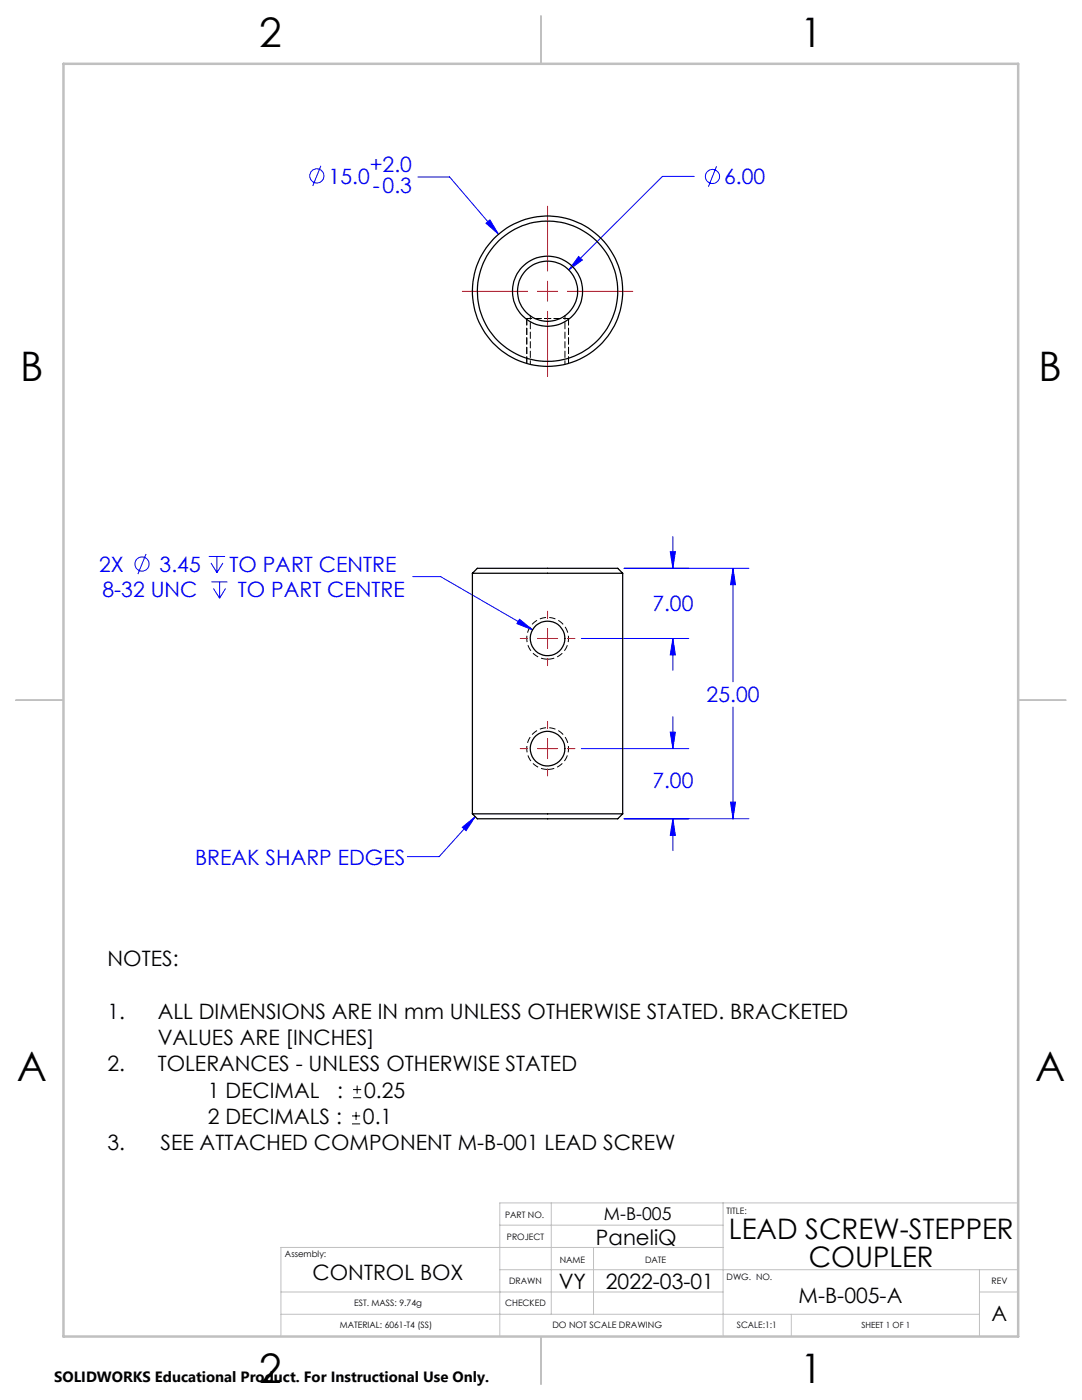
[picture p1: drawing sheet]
<svg xmlns="http://www.w3.org/2000/svg" width="216mm" height="279mm" viewBox="0 0 216 279" stroke-linecap="round" stroke-linejoin="round" font-family="sans-serif">
<g fill="none" stroke="#00f" stroke-width=".2">
<path d="M64 33.1l-1.6 4M83.4 35.3h6.3l9.8 11.4M138.5 35.2h-6.3l-18.7 18.7M143 33.2l-1.6 4.1M97 44.6l.8-.7 1.7 2.8zM115.5 51.2l.7 .7-2.7 2zM29.1 110.6l-1.6 4M41.7 111.1h3.2M42.1 112.4l1.2 1.9M42.2 116.1h3.2M42.6 117.4l1.2 2M43.3 111.1v3.2"/>
<path d="M43.8 116.1v3.3M44.5 112.4l-1.2 1.9M45 117.4l-1.2 2M82.4 115.1h5.5l18.4 10.6M124.5 113.4h24.9M133.7 110.1h1.1l-.5 3.3zM134.3 107.1v6.3M146.3 113.4l.5 3.3h-1zM146.3 113.4v22.7M103.6 123.6l2.7 2.1-3.1-1.2zM116 127.4h21.4M134.3 127.4l.5 3.3h-1.1z"/>
<path d="M134.3 127.4v6.4M116 149.4h21.4M133.7 146.1h1.1l-.5 3.3zM134.3 143.1v6.3M146.3 141.1v22.3M92.3 165.1l2.5-2.1-1.8 2.8zM94.8 163l-7.2 8h-6.3M124.5 163.4h24.9M134.3 163.4l.5 3.3h-1.1zM134.3 163.4v6.4M145.8 160.1h1l-.5 3.3z"/>
<circle cx="63.2" cy="35.1" r="1.41"/>
<circle cx="142.2" cy="35.2" r="1.41"/>
<circle cx="28.3" cy="112.6" r="1.41"/>
</g>
<path d="M70.4 219.1h1.7M70.4 217.5h1.7M71.3 216.6v1.7M70.2 224.3h1.7M70.2 222.7h1.7M71 221.9v1.6" fill="none" stroke="#000" stroke-width=".2"/>
<path d="M109.3 131.6a4.2 4.2 0 0 1-3.7-6.2 4.2 4.2 0 0 1 7.2-.3 4.2 4.2 0 0 1-3.2 6.4l-.3 .1M109.3 153.6a4.2 4.2 0 0 1-3.7-6.2 4.2 4.2 0 0 1 7.2-.3 4.2 4.2 0 0 1-3.2 6.4l-.3 .1" fill="none" stroke="#000" stroke-width=".2" stroke-dasharray="1.3 .6" stroke-dashoffset="-.1" stroke-linecap="butt"/>
<path d="M56.1 257.8h88.2M99.7 253.4h103.5M99.7 244.5h44.6M110 240.1v22.2M118.4 249v13.3M144.3 240.1v26.6M144.3 249h-88.2v17.7M195.4 253.4v13.3M195.4 257.8h7.8M203.2 240.1h-103.5v26.6M56.1 262.3h139.3M157.9 262.3v4.4" fill="none" stroke="#c0c0c0" stroke-width=".2"/>
<path d="M108 3.2v9.5M3.1 139.7h9.6M203.2 139.7h9.5M108 266.7v9.6" fill="none" stroke="#c0c0c0" stroke-width=".25"/>
<path d="M12.7 12.7h190.5v254h-190.5z" fill="none" stroke="#c0c0c0" stroke-width=".5"/>
<path d="M105.1 72.5v-8.9M113.4 72.5v-8.9" fill="none" stroke="#000" stroke-width=".2" stroke-dasharray="1.3 .6"/>
<path d="M113.4 63.6h-8.3" fill="none" stroke="#000" stroke-width=".2" stroke-dasharray="1.3 .6" stroke-dashoffset=".3"/>
<g fill="none" stroke="#f00" stroke-width=".2">
<path d="M92.3 58.1h13M107.2 58.1h4.1M109.3 41.1v13M109.3 56.1v4M113.2 58.1h13.1M109.3 62.1v13M103.8 127.4h1.5M107.2 127.4h4.1M109.3 122v1.4M109.3 125.4v4M109.3 131.4v1.5M113.2 127.4h1.5"/>
<path d="M103.8 149.4h1.5M107.2 149.4h4.1M109.3 144v1.4M109.3 147.4v4M109.3 153.4v1.5M113.2 149.4h1.5"/>
</g>
<g fill="#00f">
<path d="M92.3 165.1l2.5-2.1-1.8 2.8z"/>
<path d="M103.6 123.6l-.4 .9 3.1 1.2zM146.3 113.4l.5 3.3h-1zM145.8 160.1h1l-.5 3.3zM134.3 163.4l.5 3.3h-1.1zM133.7 146.1h1.1l-.5 3.3zM133.7 110.1h1.1l-.5 3.3zM134.3 127.4l.5 3.3h-1.1zM115.5 51.2l-2 2.7 2.7-2zM97 44.6l2.5 2.1-1.7-2.8z"/>
</g>
<g fill="none" stroke="#000" stroke-width=".25">
<path d="M94.3 114.4h29.9M94.3 114.4l1-1h28l.9 1M94.3 114.4v48M124.2 114.4v48M94.3 162.4h29.9M94.3 162.4l1 1h28l.9-1"/>
<circle cx="109.3" cy="58.1" r="15"/>
<circle cx="109.3" cy="58.1" r="6"/>
<circle cx="109.3" cy="58.1" r="14"/>
<circle cx="109.3" cy="58.1" r="7"/>
<circle cx="109.3" cy="127.4" r="3.4"/>
<circle cx="109.3" cy="149.4" r="3.5"/>
</g>
<path d="M105.8 63v9.7M112.7 72.7v-9.7" fill="none" stroke="#000" stroke-width=".2" stroke-dasharray="1.3 .6" stroke-dashoffset=".6"/>
<g font-size="8.1">
<text x="51.7" y="9.3">2</text>
<text x="159.7" y="9.3">1</text>
<text x="4" y="76">B</text>
<text x="207.2" y="76">B</text>
<text x="3.3" y="215.7">A</text>
<text x="206.5" y="215.7">A</text>
<text x="51.7" y="276">2</text>
<text x="159.7" y="276">1</text>
</g>
<g font-size="5.6">
<text x="145.4" y="247.3">LEAD SCREW-STEPPER</text>
<text x="161.4" y="252.9">COUPLER</text>
</g>
<g font-size="4.2" fill="#00f">
<text x="73.8" y="34.4">+2.0</text>
<text x="65.6" y="36.6">15.0</text>
<text x="74.4" y="38.5">-0.3</text>
<text x="144.5" y="36.8">6.00</text>
<text x="19.8" y="114.1">2X</text>
<text x="20.5" y="119.2">8-32 UNC</text>
<text x="31.9" y="114.1">3.45</text>
<text x="45.8" y="114.1">TO PART CENTRE</text>
<text x="47.5" y="119.2">TO PART CENTRE</text>
<text x="130.2" y="122">7.00</text>
<text x="141" y="140.2">25.00</text>
<text x="130.2" y="157.4">7.00</text>
<text x="38.9" y="172.5">BREAK SHARP EDGES</text>
</g>
<g font-size="4.2">
<text x="21.5" y="192.9">NOTES:</text>
<text x="21.5" y="203.3">1.</text>
<text x="31.5" y="203.3">ALL DIMENSIONS ARE IN mm UNLESS OTHERWISE STATED. BRACKETED</text>
<text x="31.5" y="208.6">VALUES ARE [INCHES]</text>
<text x="21.5" y="213.8">2.</text>
<text x="31.5" y="213.8">TOLERANCES - UNLESS OTHERWISE STATED</text>
<text x="41.5" y="219">1 DECIMAL</text>
<text x="67.3" y="219">:</text>
<text x="72.7" y="219">0.25</text>
<text x="41.5" y="224.3">2 DECIMALS :</text>
<text x="72.4" y="224.3">0.1</text>
<text x="21.5" y="229.5">3.</text>
<text x="32" y="229.5">SEE ATTACHED COMPONENT M-B-001 LEAD SCREW</text>
<text x="118.9" y="248.4">PaneliQ</text>
<text x="62.4" y="255.4">CONTROL BOX</text>
<text x="111.5" y="257.3">VY</text>
<text x="120.9" y="257.3">2022-03-01</text>
<text x="159.4" y="260">M-B-005-A</text>
<text x="197.9" y="263.6">A</text>
</g>
<text font-size="3.5" x="120.5" y="243.5">M-B-005</text>
<text font-size="3" x="10.8" y="275.7">SOLIDWORKS Educational Product. For Instructional Use Only.</text>
<g font-size="1.8">
<text x="100.8" y="243.2">PART NO.</text>
<text x="145" y="242.3">TITLE:</text>
<text x="56.9" y="250.8">Assembly:</text>
<text x="101.1" y="247.4">PROJECT</text>
<text x="111.7" y="252">NAME</text>
<text x="128.7" y="252">DATE</text>
<text x="101.6" y="256.2">DRAWN</text>
<text x="145" y="255.4">DWG. NO.</text>
<text x="197.8" y="256.2">REV</text>
<text x="70.7" y="260.7">EST. MASS: 9.74g</text>
<text x="100.8" y="260.7">CHECKED</text>
<text x="67.8" y="265.1">MATERIAL: 6061-T4 (SS)</text>
<text x="110.2" y="265.1">DO NOT SCALE DRAWING</text>
<text x="147" y="265.1">SCALE:1:1</text>
</g>
<text font-size="1.7" x="171.9" y="265">SHEET 1 OF 1</text>
</svg>
